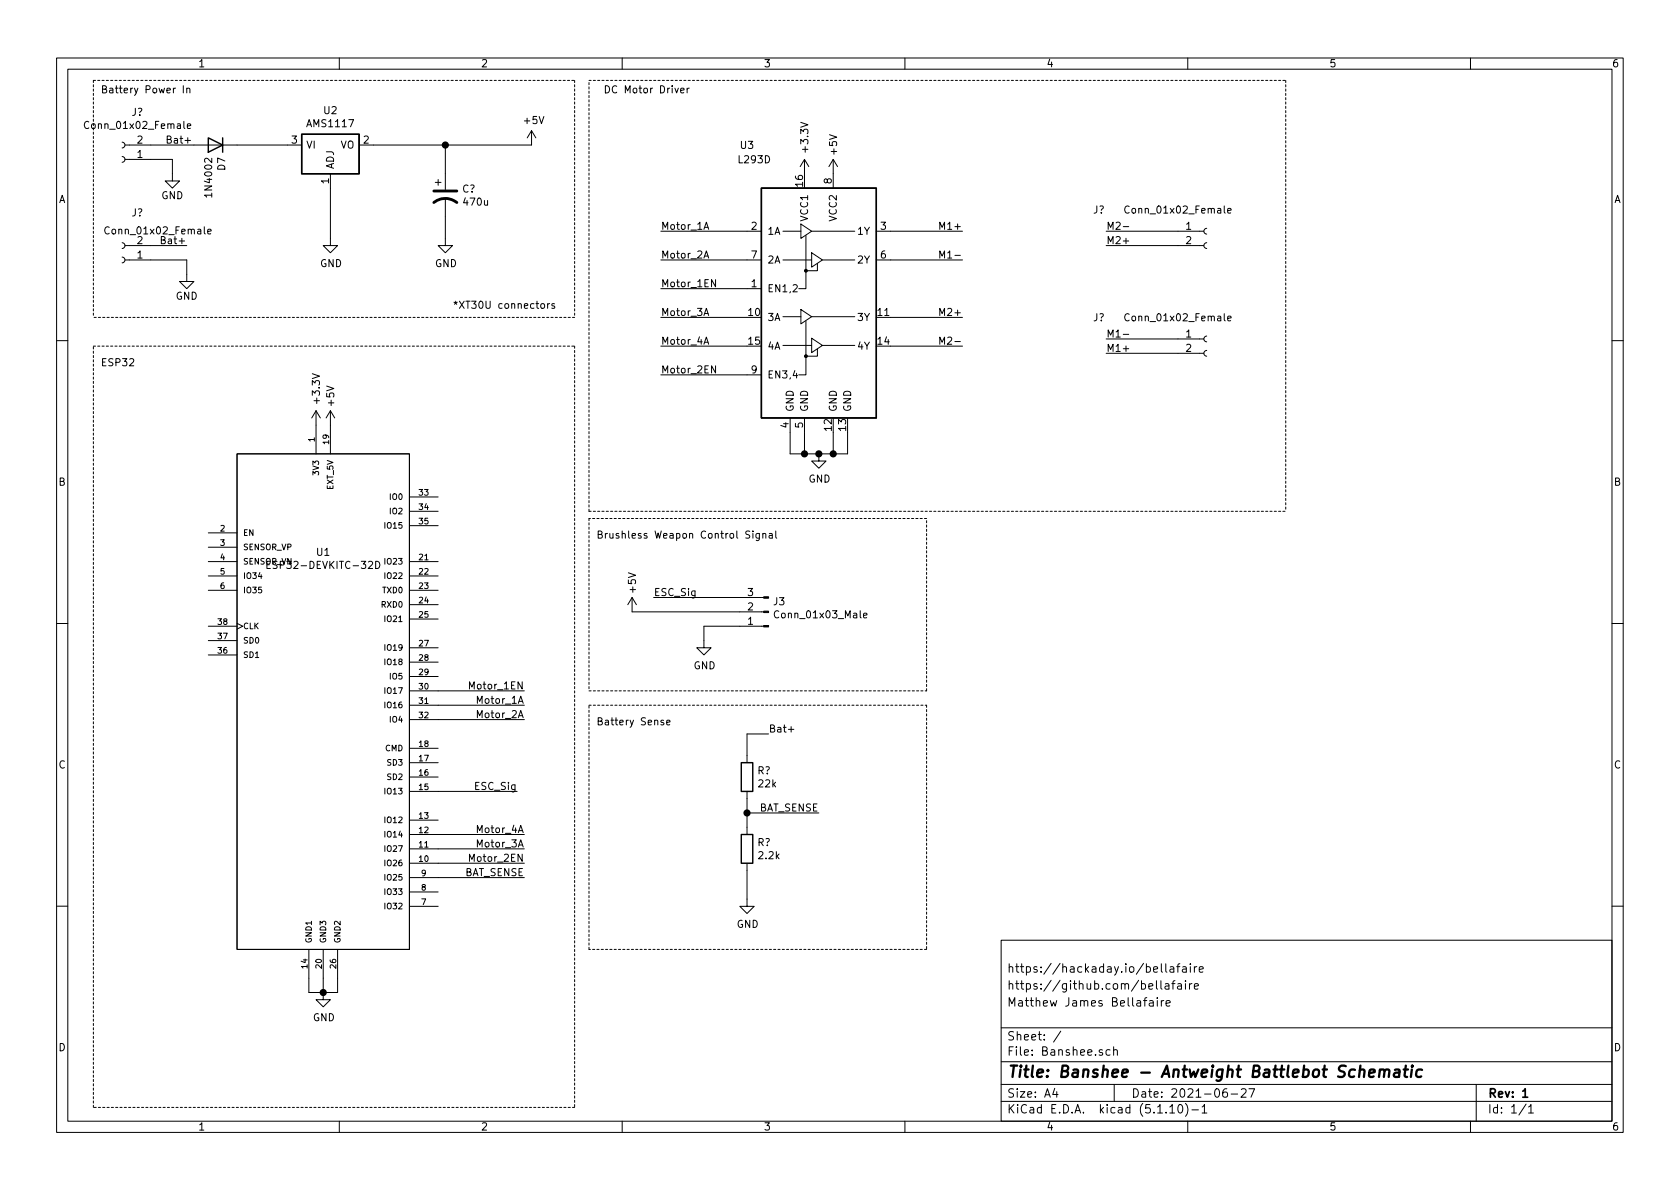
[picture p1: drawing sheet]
EESchema Schematic File Version 4
EELAYER 30 0
EELAYER END
$Descr A4 11693 8268
encoding utf-8
Sheet 1 1
Title "Banshee - Antweight Battlebot Schematic"
Date "2021-06-27"
Rev "1"
Comp ""
Comment1 "Matthew James Bellafaire "
Comment2 "https://github.com/bellafaire"
Comment3 "https://hackaday.io/bellafaire"
Comment4 ""
$EndDescr
$Comp
L customParts:ESP32-DEVKITC-32D U1
U 1 1
P 2250 5000
F 0 "U1" H 2250 6167 50  0000 C CNN
F 1 "ESP32-DEVKITC-32D" H 2250 6076 50  0000 C CNN
F 2 "MODULE_ESP32-DEVKITC-32D" H 2250 5000 50  0001 L BNN
F 3 "" H 2250 5000 50  0001 L BNN
F 4 "4" H 2250 5000 50  0001 L BNN "PARTREV"
F 5 "Espressif Systems" H 2250 5000 50  0001 L BNN "MANUFACTURER"
	1    2250 5000
	1    0    0    -1  
$EndComp
$Comp
L Regulator_Linear:AMS1117 U2
U 1 1
P 2300 1000
F 0 "U2" H 2300 1242 50  0000 C CNN
F 1 "AMS1117" H 2300 1151 50  0000 C CNN
F 2 "Package_TO_SOT_SMD:SOT-223-3_TabPin2" H 2300 1200 50  0001 C CNN
F 3 "http://www.advanced-monolithic.com/pdf/ds1117.pdf" H 2400 750 50  0001 C CNN
	1    2300 1000
	1    0    0    -1  
$EndComp
Wire Wire Line
	2600 1000 3100 1000
$Comp
L power:GND #PWR01
U 1 1
P 1200 1200
F 0 "#PWR01" H 1200 950 50  0001 C CNN
F 1 "GND" H 1200 1050 50  0000 C CNN
F 2 "" H 1200 1200 50  0001 C CNN
F 3 "" H 1200 1200 50  0001 C CNN
	1    1200 1200
	1    0    0    -1  
$EndComp
$Comp
L power:GND #PWR05
U 1 1
P 2300 1650
F 0 "#PWR05" H 2300 1400 50  0001 C CNN
F 1 "GND" H 2305 1477 50  0000 C CNN
F 2 "" H 2300 1650 50  0001 C CNN
F 3 "" H 2300 1650 50  0001 C CNN
	1    2300 1650
	1    0    0    -1  
$EndComp
$Comp
L power:GND #PWR07
U 1 1
P 3100 1650
F 0 "#PWR07" H 3100 1400 50  0001 C CNN
F 1 "GND" H 3105 1477 50  0000 C CNN
F 2 "" H 3100 1650 50  0001 C CNN
F 3 "" H 3100 1650 50  0001 C CNN
	1    3100 1650
	1    0    0    -1  
$EndComp
Wire Wire Line
	3100 1200 3100 1000
Connection ~ 3100 1000
Wire Wire Line
	3100 1000 3700 1000
Wire Wire Line
	3100 1500 3100 1650
Wire Wire Line
	2300 1650 2300 1300
$Comp
L power:+5V #PWR08
U 1 1
P 3700 1000
F 0 "#PWR08" H 3700 850 50  0001 C CNN
F 1 "+5V" H 3715 1173 50  0000 C CNN
F 2 "" H 3700 1000 50  0001 C CNN
F 3 "" H 3700 1000 50  0001 C CNN
	1    3700 1000
	1    0    0    -1  
$EndComp
$Comp
L power:+5V #PWR06
U 1 1
P 2300 2950
F 0 "#PWR06" H 2300 2800 50  0001 C CNN
F 1 "+5V" V 2300 3150 50  0000 C CNN
F 2 "" H 2300 2950 50  0001 C CNN
F 3 "" H 2300 2950 50  0001 C CNN
	1    2300 2950
	1    0    0    -1  
$EndComp
$Comp
L power:+3.3V #PWR03
U 1 1
P 2200 2950
F 0 "#PWR03" H 2200 2800 50  0001 C CNN
F 1 "+3.3V" V 2200 3200 50  0000 C CNN
F 2 "" H 2200 2950 50  0001 C CNN
F 3 "" H 2200 2950 50  0001 C CNN
	1    2200 2950
	1    0    0    -1  
$EndComp
$Comp
L power:GND #PWR04
U 1 1
P 2250 6900
F 0 "#PWR04" H 2250 6650 50  0001 C CNN
F 1 "GND" H 2255 6727 50  0000 C CNN
F 2 "" H 2250 6900 50  0001 C CNN
F 3 "" H 2250 6900 50  0001 C CNN
	1    2250 6900
	1    0    0    -1  
$EndComp
Wire Wire Line
	2150 6800 2150 6900
Wire Wire Line
	2150 6900 2250 6900
Wire Wire Line
	2350 6900 2350 6800
Connection ~ 2250 6900
Wire Wire Line
	2250 6900 2350 6900
Wire Wire Line
	2250 6800 2250 6900
Wire Notes Line
	650  550  4000 550 
Wire Notes Line
	4000 2200 650  2200
Wire Notes Line
	4000 550  4000 2200
Wire Notes Line
	650  550  650  2200
Text Notes 700  650  0    50   ~ 0
Battery Power In\n
$Comp
L Connector:Conn_01x03_Male J3
U 1 1
P 5350 4250
F 0 "J3" H 5322 4182 50  0000 R CNN
F 1 "Conn_01x03_Male" H 5322 4273 50  0000 R CNN
F 2 "Connector_PinHeader_2.54mm:PinHeader_1x03_P2.54mm_Vertical" H 5350 4250 50  0001 C CNN
F 3 "~" H 5350 4250 50  0001 C CNN
	1    5350 4250
	-1   0    0    1   
$EndComp
Wire Wire Line
	6200 1600 6700 1600
Wire Wire Line
	6200 1800 6700 1800
Wire Wire Line
	6200 2200 6700 2200
$Comp
L Driver_Motor:L293D U3
U 1 1
P 5700 2200
F 0 "U3" H 5200 3400 50  0000 C CNN
F 1 "L293D" H 5250 3300 50  0000 C CNN
F 2 "Package_DIP:DIP-16_W7.62mm" H 5950 1450 50  0001 L CNN
F 3 "http://www.ti.com/lit/ds/symlink/l293.pdf" H 5400 2900 50  0001 C CNN
	1    5700 2200
	1    0    0    -1  
$EndComp
Wire Wire Line
	6200 2400 6700 2400
$Comp
L power:GND #PWR012
U 1 1
P 5700 3150
F 0 "#PWR012" H 5700 2900 50  0001 C CNN
F 1 "GND" H 5705 2977 50  0000 C CNN
F 2 "" H 5700 3150 50  0001 C CNN
F 3 "" H 5700 3150 50  0001 C CNN
	1    5700 3150
	1    0    0    -1  
$EndComp
Wire Wire Line
	5500 3000 5500 3150
Wire Wire Line
	5500 3150 5600 3150
Wire Wire Line
	5900 3150 5900 3000
Connection ~ 5700 3150
Wire Wire Line
	5700 3150 5800 3150
Wire Wire Line
	5800 3000 5800 3150
Connection ~ 5800 3150
Wire Wire Line
	5800 3150 5900 3150
Wire Wire Line
	5600 3000 5600 3150
Connection ~ 5600 3150
Wire Wire Line
	5600 3150 5700 3150
$Comp
L power:+3.3V #PWR011
U 1 1
P 5600 1200
F 0 "#PWR011" H 5600 1050 50  0001 C CNN
F 1 "+3.3V" V 5600 1450 50  0000 C CNN
F 2 "" H 5600 1200 50  0001 C CNN
F 3 "" H 5600 1200 50  0001 C CNN
	1    5600 1200
	1    0    0    -1  
$EndComp
$Comp
L power:+5V #PWR013
U 1 1
P 5800 1200
F 0 "#PWR013" H 5800 1050 50  0001 C CNN
F 1 "+5V" V 5800 1400 50  0000 C CNN
F 2 "" H 5800 1200 50  0001 C CNN
F 3 "" H 5800 1200 50  0001 C CNN
	1    5800 1200
	1    0    0    -1  
$EndComp
$Comp
L power:GND #PWR010
U 1 1
P 4900 4450
F 0 "#PWR010" H 4900 4200 50  0001 C CNN
F 1 "GND" H 4905 4277 50  0000 C CNN
F 2 "" H 4900 4450 50  0001 C CNN
F 3 "" H 4900 4450 50  0001 C CNN
	1    4900 4450
	1    0    0    -1  
$EndComp
$Comp
L power:+5V #PWR09
U 1 1
P 4400 4250
F 0 "#PWR09" H 4400 4100 50  0001 C CNN
F 1 "+5V" V 4400 4450 50  0000 C CNN
F 2 "" H 4400 4250 50  0001 C CNN
F 3 "" H 4400 4250 50  0001 C CNN
	1    4400 4250
	1    0    0    -1  
$EndComp
Wire Wire Line
	5150 4150 4550 4150
Text Label 4550 4150 0    50   ~ 0
ESC_Sig
Wire Wire Line
	4400 4250 5150 4250
Wire Wire Line
	4900 4450 4900 4350
Wire Wire Line
	4900 4350 5150 4350
Text Label 3600 5500 2    50   ~ 0
ESC_Sig
Wire Wire Line
	3600 5500 3050 5500
Text Label 4600 1600 0    50   ~ 0
Motor_1A
Text Label 4600 1800 0    50   ~ 0
Motor_2A
Text Label 4600 2000 0    50   ~ 0
Motor_1EN
Text Label 4600 2200 0    50   ~ 0
Motor_3A
Text Label 4600 2400 0    50   ~ 0
Motor_4A
Text Label 4600 2600 0    50   ~ 0
Motor_2EN
Wire Wire Line
	4600 1600 5200 1600
Wire Wire Line
	4600 1800 5200 1800
Wire Wire Line
	4600 2000 5200 2000
Wire Wire Line
	4600 2200 5200 2200
Wire Wire Line
	4600 2400 5200 2400
Wire Wire Line
	4600 2600 5200 2600
Text Label 3650 4900 2    50   ~ 0
Motor_1A
Text Label 3650 5000 2    50   ~ 0
Motor_2A
Text Label 3650 4800 2    50   ~ 0
Motor_1EN
Text Label 3650 5900 2    50   ~ 0
Motor_3A
Text Label 3650 5800 2    50   ~ 0
Motor_4A
Text Label 3650 6000 2    50   ~ 0
Motor_2EN
Wire Wire Line
	3650 4900 3050 4900
Wire Wire Line
	3650 5000 3050 5000
Wire Wire Line
	3650 4800 3050 4800
Wire Wire Line
	3650 5900 3050 5900
Wire Wire Line
	3650 5800 3050 5800
Wire Wire Line
	3650 6000 3050 6000
Wire Notes Line
	650  2400 4000 2400
Wire Notes Line
	4000 2400 4000 7700
Wire Notes Line
	4000 7700 650  7700
Wire Notes Line
	650  7700 650  2400
Wire Notes Line
	8950 550  8950 3550
Wire Notes Line
	4100 3550 4100 550 
Text Label 6700 1600 2    50   ~ 0
M1+
Text Label 6700 1800 2    50   ~ 0
M1-
Text Label 6700 2400 2    50   ~ 0
M2-
Text Label 6700 2200 2    50   ~ 0
M2+
Wire Wire Line
	8200 2450 7700 2450
Wire Wire Line
	8200 2350 7700 2350
Wire Wire Line
	8200 1700 7700 1700
Wire Wire Line
	8200 1600 7700 1600
Text Label 7700 2450 0    50   ~ 0
M1+
Text Label 7700 2350 0    50   ~ 0
M1-
Text Label 7700 1600 0    50   ~ 0
M2-
Text Label 7700 1700 0    50   ~ 0
M2+
$Comp
L Device:D D7
U 1 1
P 1500 1000
F 0 "D7" V 1454 1080 50  0000 L CNN
F 1 "1N4002" V 1545 1080 50  0000 L CNN
F 2 "Diode_THT:D_A-405_P12.70mm_Horizontal" H 1500 1000 50  0001 C CNN
F 3 "~" H 1500 1000 50  0001 C CNN
	1    1500 1000
	-1   0    0    1   
$EndComp
Wire Notes Line
	4100 550  8950 550 
Wire Notes Line
	4100 3550 8950 3550
Text Notes 4200 650  0    50   ~ 0
DC Motor Driver
Text Notes 4150 3750 0    50   ~ 0
Brushless Weapon Control Signal\n
Wire Notes Line
	4100 3600 4100 4800
Wire Notes Line
	4100 4800 6450 4800
Wire Notes Line
	6450 4800 6450 3600
Wire Notes Line
	6450 3600 4100 3600
Text Notes 700  2550 0    50   ~ 0
ESP32
Wire Wire Line
	1050 1000 1350 1000
Wire Wire Line
	1650 1000 2000 1000
$Comp
L Connector:Conn_01x02_Female J?
U 1 1
P 850 1100
F 0 "J?" H 742 775 50  0000 C CNN
F 1 "Conn_01x02_Female" H 742 866 50  0000 C CNN
F 2 "" H 850 1100 50  0001 C CNN
F 3 "~" H 850 1100 50  0001 C CNN
	1    850  1100
	-1   0    0    1   
$EndComp
Wire Wire Line
	1050 1100 1200 1100
Wire Wire Line
	1200 1100 1200 1200
Text Label 1150 1000 0    50   ~ 0
Bat+
$Comp
L Connector:Conn_01x02_Female J?
U 1 1
P 850 1800
F 0 "J?" H 742 1475 50  0000 C CNN
F 1 "Conn_01x02_Female" H 600 1600 50  0000 C CNN
F 2 "" H 850 1800 50  0001 C CNN
F 3 "~" H 850 1800 50  0001 C CNN
	1    850  1800
	-1   0    0    1   
$EndComp
Wire Wire Line
	1050 1700 1300 1700
Wire Wire Line
	1050 1800 1300 1800
Wire Wire Line
	1300 1800 1300 1900
$Comp
L power:GND #PWR?
U 1 1
P 1300 1900
F 0 "#PWR?" H 1300 1650 50  0001 C CNN
F 1 "GND" H 1300 1750 50  0000 C CNN
F 2 "" H 1300 1900 50  0001 C CNN
F 3 "" H 1300 1900 50  0001 C CNN
	1    1300 1900
	1    0    0    -1  
$EndComp
Text Label 1300 1700 2    50   ~ 0
Bat+
Text Notes 3150 2150 0    50   ~ 0
*XT30U connectors\n
$Comp
L Device:CP1 C?
U 1 1
P 3100 1350
F 0 "C?" H 3215 1396 50  0000 L CNN
F 1 "470u" H 3215 1305 50  0000 L CNN
F 2 "" H 3100 1350 50  0001 C CNN
F 3 "~" H 3100 1350 50  0001 C CNN
	1    3100 1350
	1    0    0    -1  
$EndComp
$Comp
L Connector:Conn_01x02_Female J?
U 1 1
P 8400 1600
F 0 "J?" H 7650 1750 50  0000 C CNN
F 1 "Conn_01x02_Female" H 8200 1750 50  0000 C CNN
F 2 "" H 8400 1600 50  0001 C CNN
F 3 "~" H 8400 1600 50  0001 C CNN
	1    8400 1600
	1    0    0    -1  
$EndComp
$Comp
L Connector:Conn_01x02_Female J?
U 1 1
P 8400 2350
F 0 "J?" H 7650 2500 50  0000 C CNN
F 1 "Conn_01x02_Female" H 8200 2500 50  0000 C CNN
F 2 "" H 8400 2350 50  0001 C CNN
F 3 "~" H 8400 2350 50  0001 C CNN
	1    8400 2350
	1    0    0    -1  
$EndComp
$Comp
L Device:R R?
U 1 1
P 5200 5400
F 0 "R?" H 5270 5446 50  0000 L CNN
F 1 "22k" H 5270 5355 50  0000 L CNN
F 2 "" V 5130 5400 50  0001 C CNN
F 3 "~" H 5200 5400 50  0001 C CNN
	1    5200 5400
	1    0    0    -1  
$EndComp
$Comp
L Device:R R?
U 1 1
P 5200 5900
F 0 "R?" H 5270 5946 50  0000 L CNN
F 1 "2.2k" H 5270 5855 50  0000 L CNN
F 2 "" V 5130 5900 50  0001 C CNN
F 3 "~" H 5200 5900 50  0001 C CNN
	1    5200 5900
	1    0    0    -1  
$EndComp
Text Label 5350 5100 0    50   ~ 0
Bat+
Wire Wire Line
	5350 5100 5200 5100
Wire Wire Line
	5200 5100 5200 5250
Wire Wire Line
	5200 5550 5200 5650
$Comp
L power:GND #PWR?
U 1 1
P 5200 6250
F 0 "#PWR?" H 5200 6000 50  0001 C CNN
F 1 "GND" H 5205 6077 50  0000 C CNN
F 2 "" H 5200 6250 50  0001 C CNN
F 3 "" H 5200 6250 50  0001 C CNN
	1    5200 6250
	1    0    0    -1  
$EndComp
Wire Wire Line
	5200 6250 5200 6050
Text Label 5700 5650 2    50   ~ 0
BAT_SENSE
Text Label 3650 6100 2    50   ~ 0
BAT_SENSE
Wire Wire Line
	3650 6100 3050 6100
Wire Wire Line
	5700 5650 5200 5650
Connection ~ 5200 5650
Wire Wire Line
	5200 5650 5200 5750
Wire Notes Line
	4100 4900 6450 4900
Wire Notes Line
	6450 4900 6450 6600
Wire Notes Line
	6450 6600 4100 6600
Wire Notes Line
	4100 6600 4100 4900
Text Notes 4150 5050 0    50   ~ 0
Battery Sense
$EndSCHEMATC
